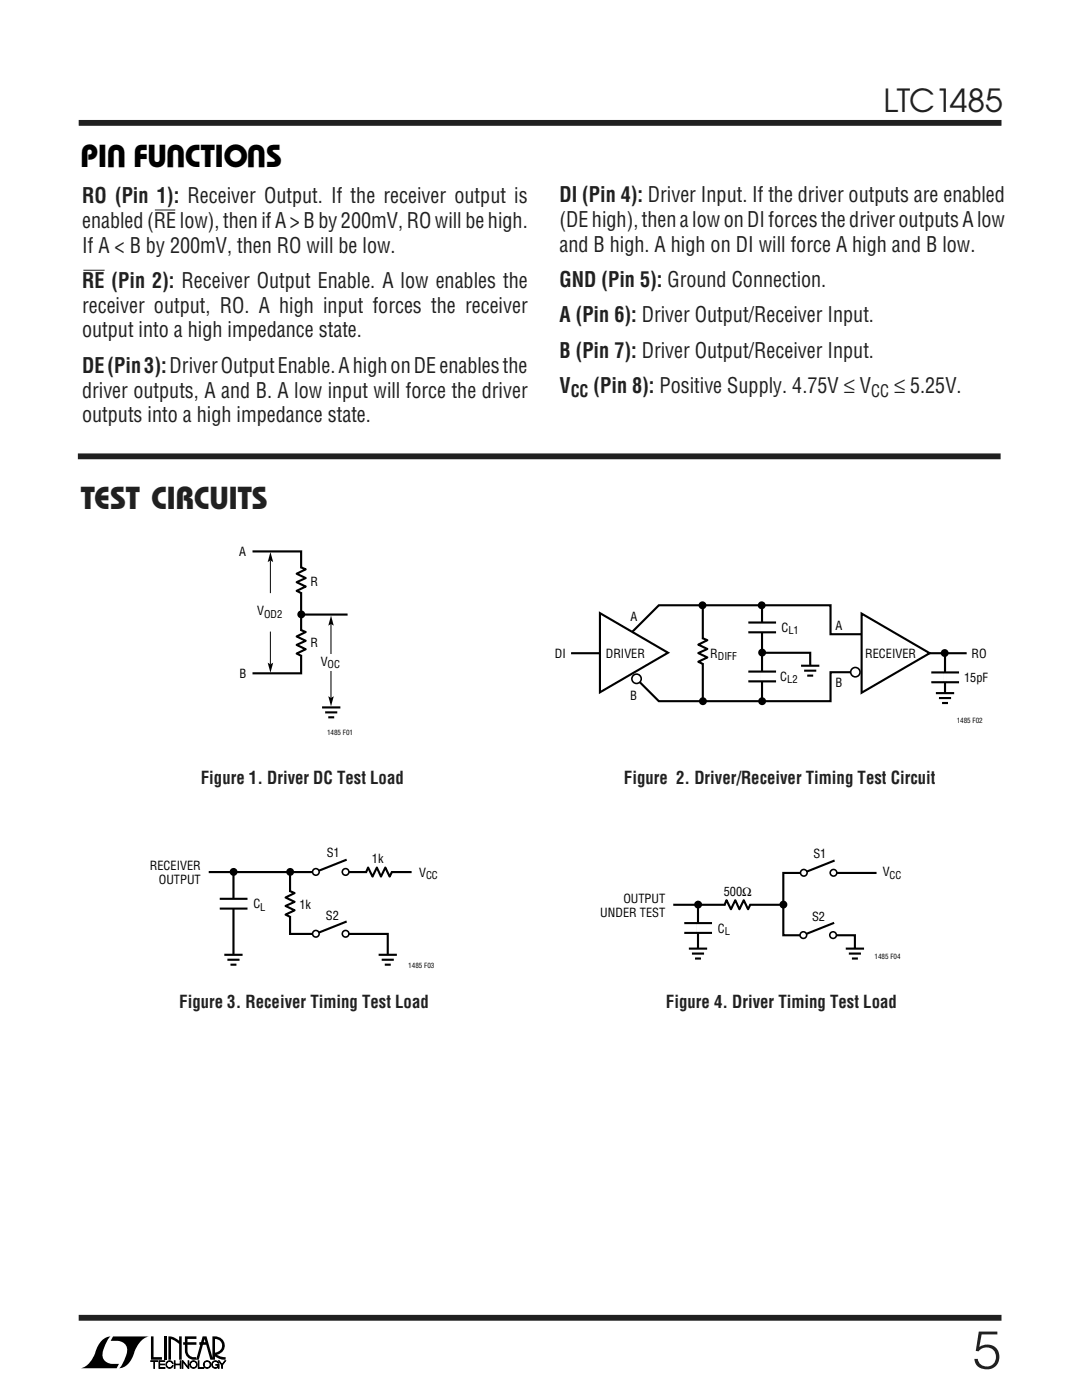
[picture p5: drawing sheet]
<svg xmlns="http://www.w3.org/2000/svg" width="216mm" height="279mm" viewBox="0 0 216 279" stroke-linecap="round" stroke-linejoin="round" font-family="sans-serif">
<path d="M15.7 24.5h184.1M15.5 91.1h184.2M15.7 263h184.1" fill="none" stroke="#231f20" stroke-width="1.2" stroke-linecap="butt"/>
<g fill="#000">
<path d="M20.1 267.8a2.65 2.65 0 0 1 2-1.1 5.2 5.2 0 0 0-1.6 4.2 2.66 2.66 0 0 0 3.2 1.3l-.4 .9h-7.2a5 5 0 0 0 3.2-3.9zM22.6 266.7h7.1a5 5 0 0 0-3.1 3.9 3.3 3.3 0 0 1-2.8 2.5 5.2 5.2 0 0 0 1.5-4.2 2.66 2.66 0 0 0-3.2-1.3zM30.1 266.7h.5v4.1h1.7v.6h-2.2zM32.7 266.7h.5v4.7h-.5zM33.6 266.7l1.1 .2 1 .7v-.9h.6v4.7h-.6v-3.2l-1.6-1v4.2h-.5zM36.9 266.7h2.3v.5h-1.8v.7h1.8v.5h-1.8v1.2a1.36 1.36 0 0 0 1.7 1.2v.5l1.3-4.6h.8l1.2 4.2v-4.2a1.89 1.89 0 0 1 2.4 1.4 1.89 1.89 0 0 1-1.5 2.3l.8 .3 .9 .1v.6h-.4a3.5 3.5 0 0 1-1.9-.8v-.6a1.38 1.38 0 0 0 1.6-1.3 1.38 1.38 0 0 0-1.4-1.5v4.2h-.9l-.9-3h-1.3v-.5h1.2l-.2-.7-1.1 4.2a2.12 2.12 0 0 1-2.7-1.3l-.1-1.7h-.3v-.5h.3z"/>
<circle cx="46.6" cy="174" r=".79"/>
<circle cx="57.9" cy="174" r=".79"/>
</g>
<path d="M30.1 271.6h1.3v.1h-.6v1.4h-.1v-1.4h-.6zM31.7 271.6h1.2v.1h-1v.5h.9v.2h-.9v.5h1v.2h-1.2zM33.3 271.8a.73 .73 0 0 1 1.2 .3h-.1a.6 .6 0 0 0-.9-.3 .6 .6 0 0 0 0 1 .6 .6 0 0 0 .9-.3h.1a.75 .75 0 0 1-1.1 .5 .75 .75 0 0 1-.1-1.2zM34.8 271.6h.1v.6h1.1v-.6h.1v1.5h-.1v-.7h-1.1v.7h-.1zM36.4 271.6h.1l1 1.3v-1.3h.2v1.5h-.2l-1-1.3v1.3h-.1zM38.1 271.8a.74 .74 0 0 1 1.1 .1 .74 .74 0 0 1-.4 1.1 .74 .74 0 0 1-.9-.7h.1a.61 .61 0 0 0 .9 .6 .61 .61 0 0 0 .1-1 .61 .61 0 0 0-.9 .2l-.1 .2h-.1zM39.6 271.6h.1v1.3h1v.2h-1.1zM40.8 271.8a.74 .74 0 0 1 1.2 .1 .74 .74 0 0 1-.5 1.1 .74 .74 0 0 1-.9-.7h.1a.61 .61 0 0 0 .9 .6 .61 .61 0 0 0 .2-1 .61 .61 0 0 0-1 .2l-.1 .2h-.1zM42.4 271.8a.74 .74 0 0 1 1.3 .3h-.2a.6 .6 0 0 0-.9-.2 .6 .6 0 0 0 .1 .9 .6 .6 0 0 0 .9-.3h-.5v-.2h.6v.8h-.1v-.3a.75 .75 0 0 1-1.1 .1 .75 .75 0 0 1-.1-1.1zM43.6 271.6h.2l.5 .7 .6-.7h.1l-.6 .9v.6h-.2v-.7z" fill="#000" stroke="#000" stroke-width=".2"/>
<g fill="none" stroke="#000" stroke-width=".42">
<path d="M41.6 174h40.5M43.8 179.4h5.6M46.6 174v16.8M57.8 177.8l1 .4-1.8 .9 1.8 .9-1.8 .8 1.8 .9-1.8 .8 1 .5M57.9 174.4v12h19.5v5.2M69.2 171.6l-6.2 2.4M43.8 181.3h5.6M44.8 190.6h3.6M45.4 191.5h2.4M46 192.5h1.2M75.5 190.6h3.7M76.2 191.5h2.4"/>
<path d="M76.8 192.5h1.2"/>
</g>
<path d="M46.6 179.4v1.9M57.9 178v4.8" fill="none" stroke="#fff" stroke-width=".71" stroke-linecap="butt"/>
<path d="M46.6 190.6v2.2M77.4 190.6v2.2" fill="none" stroke="#fff" stroke-width=".97" stroke-linecap="butt"/>
<path d="M63 174h6" fill="none" stroke="#fff" stroke-width="1.1" stroke-linecap="butt"/>
<g fill="#fff" stroke="#000" stroke-width=".32">
<circle cx="63" cy="174" r=".66"/>
<circle cx="69" cy="174" r=".66"/>
</g>
<path d="M73.2 174h4.8" fill="none" stroke="#fff" stroke-width=".71" stroke-linecap="butt"/>
<path d="M78.2 174l-.4 .9-.9-1.8-.9 1.8-.8-1.8-.9 1.8-.9-1.8-.4 1.1M69.2 183.9l-6.2 2.5" fill="none" stroke="#000" stroke-width=".42"/>
<path d="M63 186.4h6" fill="none" stroke="#fff" stroke-width="1.1" stroke-linecap="butt"/>
<g fill="#fff" stroke="#000" stroke-width=".32">
<circle cx="63" cy="186.4" r=".66"/>
<circle cx="69" cy="186.4" r=".66"/>
</g>
<path d="M166.5 171.7l-6.1 2.5M174.9 174.2h-18.6v12.5h14.3v3.2M134.3 180.6h21.9M136.5 184.2h5.6M136.5 186.2h5.6M137.5 189.3h3.6M138.1 190.3h2.4M138.7 191.3h1.2M139.3 180.5v9.3M168.8 189.3h3.6M169.4 190.3h2.4M170 191.3h1.2" fill="none" stroke="#000" stroke-width=".42"/>
<path d="M139.3 189.3v2.3M170.6 189.3v2.3" fill="none" stroke="#fff" stroke-width=".97" stroke-linecap="butt"/>
<circle cx="139.3" cy="180.5" r=".79" fill="#000"/>
<path d="M139.3 184.3v1.9" fill="none" stroke="#fff" stroke-width=".71" stroke-linecap="butt"/>
<path d="M160.4 174.2h5.9" fill="none" stroke="#fff" stroke-width="1.1" stroke-linecap="butt"/>
<g fill="#fff" stroke="#000" stroke-width=".32">
<circle cx="160.4" cy="174.2" r=".66"/>
<circle cx="166.3" cy="174.2" r=".66"/>
</g>
<path d="M144.7 180.6h4.9" fill="none" stroke="#fff" stroke-width=".71" stroke-linecap="butt"/>
<path d="M149.7 180.5l-.4 1-.9-1.8-.9 1.8-.8-1.8-.8 1.8-.9-1.8-.5 1M166.4 184.2l-6.1 2.4" fill="none" stroke="#000" stroke-width=".42"/>
<path d="M160.3 186.6h5.9" fill="none" stroke="#fff" stroke-width="1.1" stroke-linecap="butt"/>
<g fill="#fff" stroke="#000" stroke-width=".32">
<circle cx="160.3" cy="186.6" r=".66"/>
<circle cx="166.2" cy="186.6" r=".66"/>
</g>
<g fill="#000">
<path d="M54 110.2l.5 2-.5-.4-.6 .4zM53.4 132.3l.6 .3 .5-.3-.5 1.9zM66 122.9l.6 2-.5-.4-.6 .4zM65.5 139l.5 .3 .6-.3-.5 1.9z"/>
<circle cx="60.1" cy="122.6" r=".79"/>
<circle cx="156.3" cy="180.5" r=".79"/>
</g>
<path d="M50.4 110h9.7v24.4h-9.7M60 113.2l1 .4-1.8 .9 1.8 .9-1.8 .8 1.8 .9-1.8 .8 1 .5M60 125.7l1 .4-1.8 .9 1.8 .9-1.8 .8 1.8 .9-1.8 .8 1 .5M60.1 122.7h9.3M64.3 141.2h3.6M64.9 142.2h2.4M65.5 143.2h1.2" fill="none" stroke="#000" stroke-width=".42"/>
<path d="M60.1 113.4v4.8M60.1 125.9v4.8" fill="none" stroke="#fff" stroke-width=".71" stroke-linecap="butt"/>
<path d="M54 111.8v6.6M54 126v6.6M66 124.5v6.6M66 132.7v6.6" fill="none" stroke="#000" stroke-width=".2"/>
<path d="M66.1 141.2v2.2" fill="none" stroke="#fff" stroke-width=".97" stroke-linecap="butt"/>
<path d="M64.4 130.7h2.8v3.2h-2.8z" fill="#fff"/>
<path d="M114 130.4h6.7M125.9 126.3l5.6-5.5h34.2v5.8h8.1M140.1 127.3l1 .5-1.8 .8 1.8 .9-1.8 .8 1.8 .9-1.8 .9 1 .4M140.2 120.9v19M152.1 120.9v19M152.2 130.3h9.5v3.1M159.8 132.9h3.7M160.5 133.8h2.4M161.1 134.8h1.2M170.5 134.2h-4.8v5.7h-34.2l-5-4.9M183.8 130.4h9.1M188.6 130.5v8.5" fill="none" stroke="#000" stroke-width=".42"/>
<circle cx="140.2" cy="120.8" r=".79" fill="#000"/>
<path d="M140.2 127.5v4.9" fill="none" stroke="#fff" stroke-width=".71" stroke-linecap="butt"/>
<path d="M161.7 132.9v2.2" fill="none" stroke="#fff" stroke-width=".97" stroke-linecap="butt"/>
<circle cx="127" cy="135.5" r=".94" fill="#fff" stroke="#000" stroke-width=".32"/>
<path d="M152.1 124.3v1.9" fill="none" stroke="#fff" stroke-width=".71" stroke-linecap="butt"/>
<path d="M149.3 124.2h5.6M149.3 126.2h5.6" fill="none" stroke="#000" stroke-width=".42"/>
<g fill="#fff" stroke="#000" stroke-width=".42">
<path d="M119.7 122.4l13.6 7.9-13.6 7.9z"/>
<path d="M171.9 122.5l13.6 7.9-13.6 7.9z"/>
</g>
<path d="M152.1 134.1v1.9" fill="none" stroke="#fff" stroke-width=".71" stroke-linecap="butt"/>
<path d="M149.3 134h5.6M149.3 136h5.6" fill="none" stroke="#000" stroke-width=".42"/>
<g fill="#000">
<circle cx="140.3" cy="139.9" r=".79"/>
<circle cx="152" cy="120.8" r=".79"/>
<circle cx="152.1" cy="130.2" r=".79"/>
<circle cx="152.1" cy="139.9" r=".79"/>
</g>
<circle cx="170.7" cy="134.1" r=".94" fill="#fff" stroke="#000" stroke-width=".32"/>
<circle cx="188.5" cy="130.3" r=".79" fill="#000"/>
<path d="M188.6 134.2v1.9" fill="none" stroke="#fff" stroke-width=".71" stroke-linecap="butt"/>
<path d="M185.8 134.2h5.6M185.8 136.2h5.6M186.7 138.3h3.7M187.4 139.3h2.4M188 140.3h1.2" fill="none" stroke="#000" stroke-width=".42"/>
<path d="M188.6 138.3v2.3" fill="none" stroke="#fff" stroke-width=".97" stroke-linecap="butt"/>
<path d="M16.6 53.9h4.3M30.9 41.9h4.1" fill="none" stroke="#231f20" stroke-width=".2"/>
<text font-size="10.6" fill="#231f20" x="194.1" y="273.1">5</text>
<g font-size="6.3" fill="#231f20">
<text x="176.3" y="22.4">LTC1485</text>
<text x="16.1" y="101.6">TEST CIRCUITS</text>
</g>
<g font-size="6.3">
<text x="25.2" y="28.9" transform="rotate(-180 25.2 28.9)">U</text>
<text x="37" y="28.9" transform="rotate(-180 37 28.9)">U</text>
<text x="53.1" y="28.9" transform="rotate(-180 53.1 28.9)">U</text>
<text x="16.1" y="33.4">PI</text>
<text x="26.6" y="33.4">FU CTIO S</text>
</g>
<g font-size="4.2" fill="#231f20">
<text x="16.4" y="40.6">RO (Pin 1): Receiver Output. If the receiver output is</text>
<text x="111.6" y="40.3">DI (Pin 4): Driver Input. If the driver outputs are enabled</text>
<text x="16.4" y="45.5">enabled (RE low), then if A &gt; B by 200mV, RO will be high.</text>
<text x="111.6" y="45.3">(DE high), then a low on DI forces the driver outputs A low</text>
<text x="16.4" y="50.4">If A &lt; B by 200mV, then RO will be low.</text>
<text x="111.6" y="50.2">and B high. A high on DI will force A high and B low.</text>
<text x="16.4" y="57.5">RE (Pin 2): Receiver Output Enable. A low enables the</text>
<text x="111.6" y="57.3">GND (Pin 5): Ground Connection.</text>
<text x="16.4" y="62.4">receiver output, RO. A high input forces the receiver</text>
<text x="111.6" y="64.3">A (Pin 6): Driver Output/Receiver Input.</text>
<text x="16.4" y="67.4">output into a high impedance state.</text>
<text x="111.6" y="71.4">B (Pin 7): Driver Output/Receiver Input.</text>
<text x="16.4" y="74.4">DE (Pin 3):Driver Output Enable. A high on DE enables the</text>
<text x="16.4" y="79.3">driver outputs, A and B. A low input will force the driver</text>
<text x="111.6" y="78.4">V</text>
<text x="118.4" y="78.4">(Pin 8): Positive Supply. 4.75V ≤ V</text>
<text x="178.4" y="78.4">≤ 5.25V.</text>
<text x="16.4" y="84.3">outputs into a high impedance state.</text>
</g>
<g font-size="3.5" fill="#231f20">
<text x="40.1" y="156.4">Figure 1. Driver DC Test Load</text>
<text x="124.5" y="156.4">Figure 2. Driver/Receiver Timing Test Circuit</text>
<text x="35.8" y="201.2">Figure 3. Receiver Timing Test Load</text>
<text x="132.9" y="201.1">Figure 4. Driver Timing Test Load</text>
</g>
<g font-size="3.4" fill="#231f20">
<text x="113.9" y="79.3">CC</text>
<text x="173.8" y="79.3">CC</text>
</g>
<g font-size="2.5">
<text x="47.7" y="110.9">A</text>
<text x="61.9" y="117">R</text>
<text x="51.3" y="122.8">V</text>
<text x="125.8" y="123.9">A</text>
<text x="166.7" y="125.8">A</text>
<text x="61.9" y="129.2">R</text>
<text x="110.7" y="131.2">DI</text>
<text x="120.9" y="131.3">DRIVER</text>
<text x="141.7" y="131.2">R</text>
<text x="155.9" y="126">C</text>
<text x="172.6" y="131.3">RECEIVER</text>
<text x="193.9" y="131.2">RO</text>
<text x="47.8" y="135.3">B</text>
<text x="64" y="132.9">V</text>
<text x="155.7" y="135.8">C</text>
<text x="166.7" y="137.2">B</text>
<text x="192.4" y="136.1">15pF</text>
<text x="125.7" y="139.7">B</text>
<text x="29.9" y="173.6">RECEIVER</text>
<text x="65.2" y="171">S1</text>
<text x="74.2" y="172.3">1k</text>
<text x="162.3" y="171.3">S1</text>
<text x="31.7" y="176.4">OUTPUT</text>
<text x="83.6" y="174.9">V</text>
<text x="144.4" y="178.8">500Ω</text>
<text x="176.1" y="174.8">V</text>
<text x="50.6" y="181.3">C</text>
<text x="59.7" y="181.4">1k</text>
<text x="65" y="183.7">S2</text>
<text x="119.8" y="182.9">UNDER TEST</text>
<text x="124.4" y="180.1">OUTPUT</text>
<text x="162" y="183.8">S2</text>
<text x="143.2" y="186.1">C</text>
</g>
<g font-size="2.1">
<text x="52.7" y="123.4">OD2</text>
<text x="143.2" y="131.8">DIFF</text>
<text x="157.3" y="126.6">L1</text>
<text x="65.4" y="133.4">OC</text>
<text x="157" y="136.4">L2</text>
<text x="85" y="175.5">CC</text>
<text x="177.5" y="175.4">CC</text>
<text x="51.9" y="181.8">L</text>
<text x="144.6" y="186.7">L</text>
</g>
<g font-size="1.4">
<text x="65.3" y="146.6">1485 F01</text>
<text x="190.9" y="144.3">1485 F02</text>
<text x="174.5" y="191.4">1485 F04</text>
<text x="81.5" y="193.3">1485 F03</text>
</g>
</svg>
